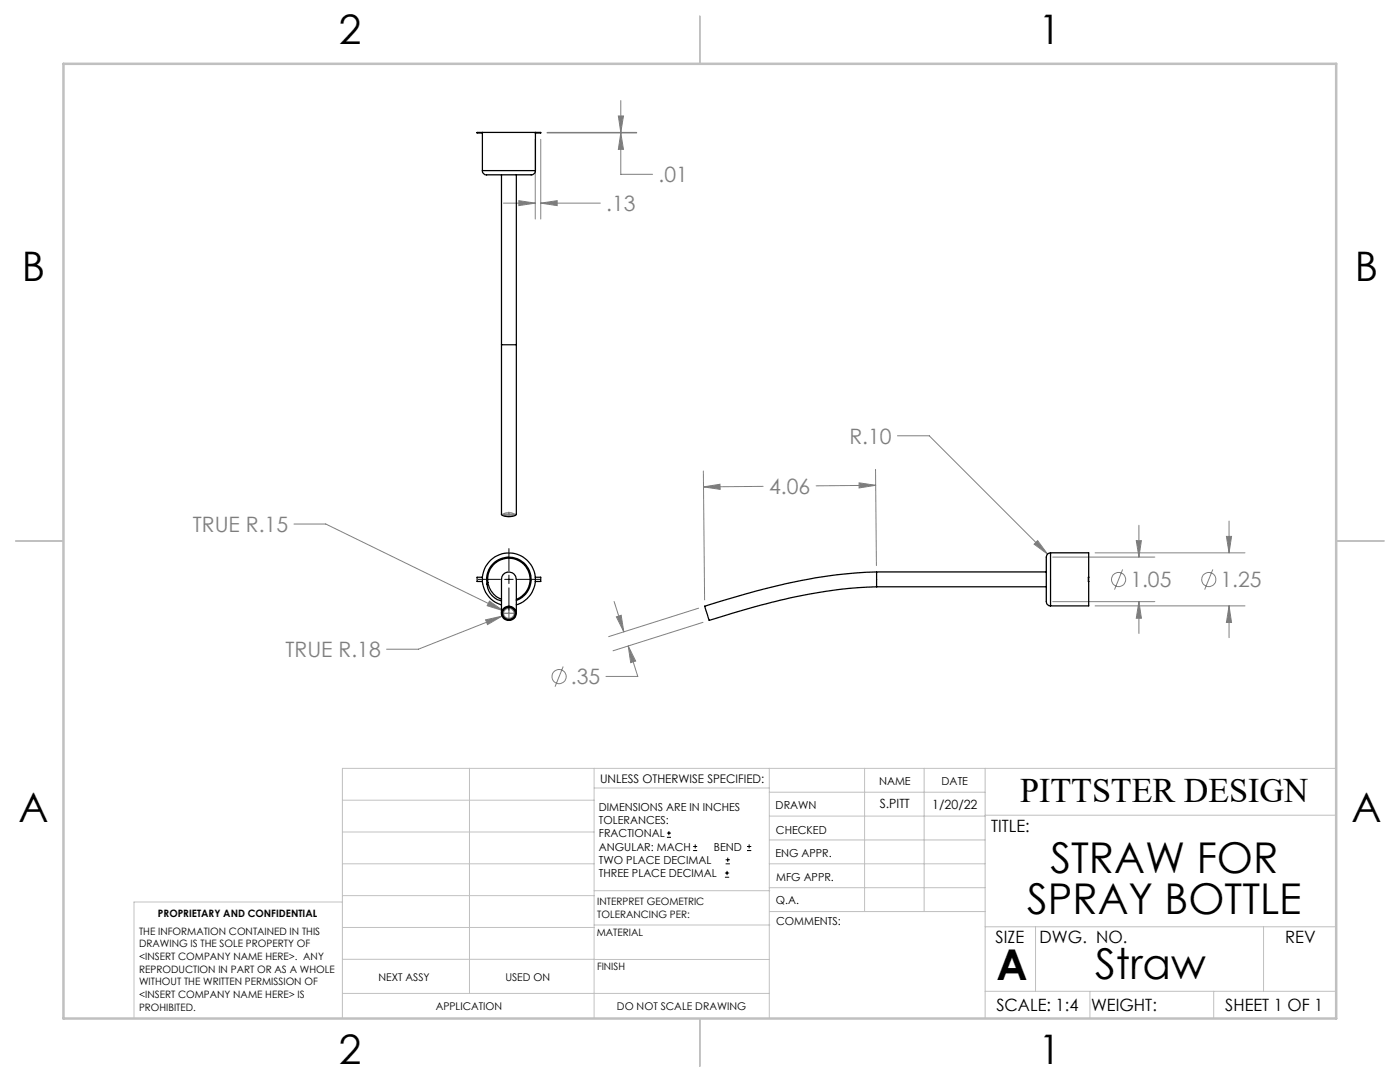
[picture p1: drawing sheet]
<svg xmlns="http://www.w3.org/2000/svg" width="279mm" height="216mm" viewBox="0 0 279 216" stroke-linecap="round" stroke-linejoin="round" font-family="sans-serif">
<g fill="none" stroke="#808080" stroke-width=".2">
<path d="M106.8 27.8v15.9M107.9 27.8v15.9M109.2 26.5h17.9M109.2 26.4h17.9M123.4 23.1h1l-.5 3.3zM123.9 26.5l.5 3.3h-1zM123.9 26.5v8.3h6.3M123.9 20.1v6.3M100.5 40.5h6.3M103.5 40l3.3 .5-3.3 .5zM107.9 40.5l3.3-.5v1zM107.9 40.5h11.9"/>
<path d="M140.4 94l.2 25.7M140.4 97.2l3.3-.6v1zM152.3 97l-11.9 .2M171.4 96.3l3.4 .5-3.4 .6zM174.7 93.7l.2 19.2M174.8 96.8l-11.9 .1M179.1 87h6.4l23.6 23.6M58.7 104.6h6.3l35.4 17.2M97.7 119.9l2.7 1.9-3.2-.9zM206.4 108.6l.7-.7 2 2.7zM210.1 111.2h20.4M218.5 110.3h30"/>
<path d="M224 113.6l-1.6 4.1M226.8 107.9h1l-.5 3.3zM227.3 104.8v6.4M242 113.6l-1.6 4.1M244.8 107h1l-.5 3.3zM245.3 104v6.3M96.9 123.7l3.3-.8-2.9 1.7zM100.2 122.9l-16.7 6.6h-6.3M112.4 133l-1.6 4M122.6 120l1.9 6.1M123 123.1l1-.3 .5 3.3zM125.4 128.9l1.5 3-1 .3z"/>
<path d="M125.4 128.9l1.9 6.1h-6.4M139.4 121.4l-17.9 5.6M140.3 124.2l-18 5.7M210.1 120.1h20.4M218.5 120.9h30M227.3 120.1l.5 3.3h-1zM227.3 120.1v6.3M245.3 120.9l.5 3.3h-1zM245.3 120.9v6.3"/>
<circle cx="223.2" cy="115.6" r="1.41"/>
<circle cx="241.2" cy="115.6" r="1.4"/>
<circle cx="111.6" cy="135" r="1.41"/>
</g>
<g fill="none" stroke="#000" stroke-width=".2">
<path d="M95.4 115.6h4.5M100.7 115.6h1.7M101.6 109.5v4.4M101.6 114.8v1.7M101.6 117.3v4.4M103.3 115.6h4.4M133.1 167.1h.8M133.1 166.2h.8M133.5 165.8v.9M138.3 169.7h.8M138.3 168.9h.8M138.7 168.5v.8"/>
<path d="M144.7 175h.8M144.7 174.2h.8M144.8 172.4h.9M144.8 171.6h.9M145.1 173.8v.8M145.2 171.1v.9M149.1 169.7h.8M149.1 168.9h.8M149.5 168.5v.8"/>
</g>
<g fill="none" stroke="#808080" stroke-width=".25">
<path d="M100.1 102.6h2.9M100.5 102.6a2.01 2.01 0 0 1 2.1 .1 2.02 2.02 0 0 1-2.1-.1zM101.6 102.2v.9M100.1 122.4h2.9M101.6 121v2.8"/>
<circle cx="101.6" cy="122.4" r="1.02"/>
</g>
<g fill="none" stroke="#c0c0c0" stroke-width=".2">
<path d="M68.3 159.7h50.3M93.7 153.3v44.9M118.6 153.3v49.9M118.6 157.2h34.9M153.5 153.3v49.9M153.5 158.1h43.1M172.5 153.3v28.6M184.4 153.3v28.6M196.6 153.3v49.9M266.7 153.3h-198.4v49.9M68.3 178.7h50.3M68.3 172.4h50.3"/>
<path d="M68.3 166h50.3M68.3 180h-41.6v23.2M118.6 177.7h35M153.5 167.6h43.1M153.5 162.8h43.1M153.5 172.4h43.1M153.5 177.1h43.1M196.6 162.7h70.1M68.3 198.2h85.2M68.3 191.4l85.2 .1M68.3 185.1h50.3M118.6 184.6h35"/>
<path d="M153.6 181.9h43M196.6 197.8h70.1M196.6 184.9h70.1M206.7 184.9v12.9M217.5 197.8v5.4M242.2 197.8v5.4M252.2 184.9v12.9"/>
</g>
<path d="M139.7 3.2v9.5M3.1 107.9h9.6M266.7 107.9h9.5M139.7 203.2v9.6" fill="none" stroke="#c0c0c0" stroke-width=".25"/>
<path d="M12.7 12.7h254v190.5h-254z" fill="none" stroke="#c0c0c0" stroke-width=".5"/>
<path d="M97.7 119.9l-.5 1 3.2 .9zM96.9 123.7l.4 .9 2.9-1.7zM140.4 97.2l3.3-.6v1zM171.4 96.3l3.4 .5-3.4 .6zM123 123.1l1-.3 .5 3.3zM125.4 128.9l1.5 3-1 .3zM244.8 107h1l-.5 3.3zM245.3 120.9l.5 3.3h-1zM207.1 107.9l-.7 .7 2.7 2zM227.3 120.1l.5 3.3h-1zM226.8 107.9h1l-.5 3.3zM123.9 26.5l.5 3.3h-1zM123.4 23.1h1l-.5 3.3zM107.9 40.5l3.3-.5v1zM103.5 40l3.3 .5-3.3 .5z" fill="#808080"/>
<g fill="none" stroke="#000" stroke-width=".25">
<path d="M96.3 34a.92 .92 0 0 0 1.2 .9h8.4a.86 .86 0 0 0 1-.9M96.3 26.4h10.5M96.3 34h10.6M96.3 26.4h-1.1v.1h1.1M96.3 26.4v7.6M100.1 34.9v33.9M103 34.9v33.9M106.8 26.4h1.1v.1h-1.1zM106.9 26.5v7.5M100.1 68.8v33.8a2.62 2.62 0 0 0 2.9 0v-33.8M100.1 68.8h2.9M96.3 115.2h-1.1v.8h1.1"/>
<path d="M97.2 116.7a3.6 3.6 0 0 0 2.9 3.2M97.2 116.7a4.5 4.5 0 0 1 3.1-5.4 4.5 4.5 0 0 1 5.5 3 4.5 4.5 0 0 1-2.8 5.5M97.4 116.2a4.2 4.2 0 0 0 2.7 3.4M97.4 116.2l-.2 .5M97.4 116.2a4.2 4.2 0 0 1 3.2-4.7 4.2 4.2 0 0 1 5 2.9 4.2 4.2 0 0 1-2.6 5.2M106.8 115.2h1.1v.8h-1.1M174.9 114.2l.1 2.9M175 117.1h33.8M208.8 114.1h-33.9a110.7 110.7 0 0 0-28.8 5.2l-5.5 1.7 .9 2.8a131.3 131.3 0 0 1 29.7-6.5l3.8-.2M209.7 110.3a1.3 1.3 0 0 0-.9 1.7v7.7a.95 .95 0 0 0 .9 1.2M209.7 110.3h7.6v4.9M209.7 110.3v10.6"/>
<path d="M217.3 116v4.9h-7.6M217.3 115.2v.8M100 120.7a5.3 5.3 0 0 1-2.8-8.1 5.3 5.3 0 0 1 8.6 0 5.3 5.3 0 0 1-2.8 8.1M100.1 122.4v-6.1a2.19 2.19 0 0 1 .7-2 1.56 1.56 0 0 1 1.7 .2 1.56 1.56 0 0 1 .5 1.5v6.4"/>
<circle cx="101.6" cy="122.4" r="1.45"/>
<circle cx="101.6" cy="122.4" r="1.24"/>
</g>
<g font-size="8.5">
<text x="209.6" y="174.2">STRAW FOR</text>
<text x="205" y="182.3">SPRAY BOTTLE</text>
<text x="198.9" y="195.5">A</text>
<text x="218.6" y="195.4">Straw</text>
</g>
<g font-size="8.1">
<text x="67.6" y="8.9">2</text>
<text x="207.3" y="8.9">1</text>
<text x="4.4" y="56.1">B</text>
<text x="270.4" y="56.1">B</text>
<text x="3.7" y="164.1">A</text>
<text x="269.7" y="164.1">A</text>
<text x="67.6" y="212.4">2</text>
<text x="207.3" y="212.4">1</text>
</g>
<text font-size="6.9" x="203.6" y="160.1">PITTSTER DESIGN</text>
<g font-size="4.2" fill="#808080">
<text x="131.4" y="36.4">.01</text>
<text x="121" y="42.1">.13</text>
<text x="169.5" y="88.5">R.10</text>
<text x="153.5" y="98.6">4.06</text>
<text x="38.5" y="106.2">TRUE R.15</text>
<text x="225.6" y="117.2">1.05</text>
<text x="243.6" y="117.2">1.25</text>
<text x="57" y="131.1">TRUE R.18</text>
<text x="113.9" y="136.5">.35</text>
</g>
<g font-size="3.4">
<text x="197.8" y="166">TITLE:</text>
<text x="198.7" y="188.1">SIZE</text>
<text x="207.5" y="188.1">DWG. NO.</text>
<text x="256.5" y="188.2">REV</text>
<text x="198.8" y="201.7">SCALE: 1:4</text>
<text x="217.7" y="201.8">WEIGHT:</text>
<text x="244.5" y="201.7">SHEET 1 OF 1</text>
</g>
<g font-size="2.5">
<text x="175.6" y="161.3">S.PITT</text>
<text x="186.1" y="161.4">1/20/22</text>
</g>
<text font-size="2.4" x="119.8" y="156.2">UNLESS OTHERWISE SPECIFIED:</text>
<g font-size="2.2">
<text x="119.5" y="161.8">DIMENSIONS ARE IN INCHES</text>
<text x="154.8" y="161.4">DRAWN</text>
<text x="175.4" y="156.6">NAME</text>
<text x="187.9" y="156.7">DATE</text>
<text x="119.5" y="164.4">TOLERANCES:</text>
<text x="119.5" y="167.1">FRACTIONAL</text>
<text x="154.9" y="166.3">CHECKED</text>
<text x="119.5" y="169.7">ANGULAR: MACH</text>
<text x="119.5" y="172.4">TWO PLACE DECIMAL</text>
<text x="142.5" y="169.7">BEND</text>
<text x="154.8" y="171">ENG APPR.</text>
<text x="119.5" y="175">THREE PLACE DECIMAL</text>
<text x="154.9" y="175.7">MFG APPR.</text>
<text x="154.9" y="180.4">Q.A.</text>
<text x="154.9" y="184.6">COMMENTS:</text>
</g>
<g font-size="2.1">
<text x="75.5" y="195.7">NEXT ASSY</text>
<text x="100.9" y="195.7">USED ON</text>
<text x="86.9" y="201.5">APPLICATION</text>
<text x="123.1" y="201.6">DO NOT SCALE DRAWING</text>
</g>
<g font-size="2">
<text x="31.5" y="182.9">PROPRIETARY AND CONFIDENTIAL</text>
<text x="119.2" y="180.6">INTERPRET GEOMETRIC</text>
<text x="119.2" y="183.1">TOLERANCING PER:</text>
<text x="27.8" y="186.5">THE INFORMATION CONTAINED IN THIS</text>
<text x="27.8" y="189">DRAWING IS THE SOLE PROPERTY OF</text>
<text x="27.8" y="191.6">&lt;INSERT COMPANY NAME HERE&gt;. ANY</text>
<text x="119.1" y="186.7">MATERIAL</text>
<text x="27.8" y="194.1">REPRODUCTION IN PART OR AS A WHOLE</text>
<text x="27.8" y="196.6">WITHOUT THE WRITTEN PERMISSION OF</text>
<text x="119.1" y="193.5">FINISH</text>
<text x="27.8" y="199.1">&lt;INSERT COMPANY NAME HERE&gt; IS</text>
<text x="27.8" y="201.7">PROHIBITED.</text>
</g>
</svg>
